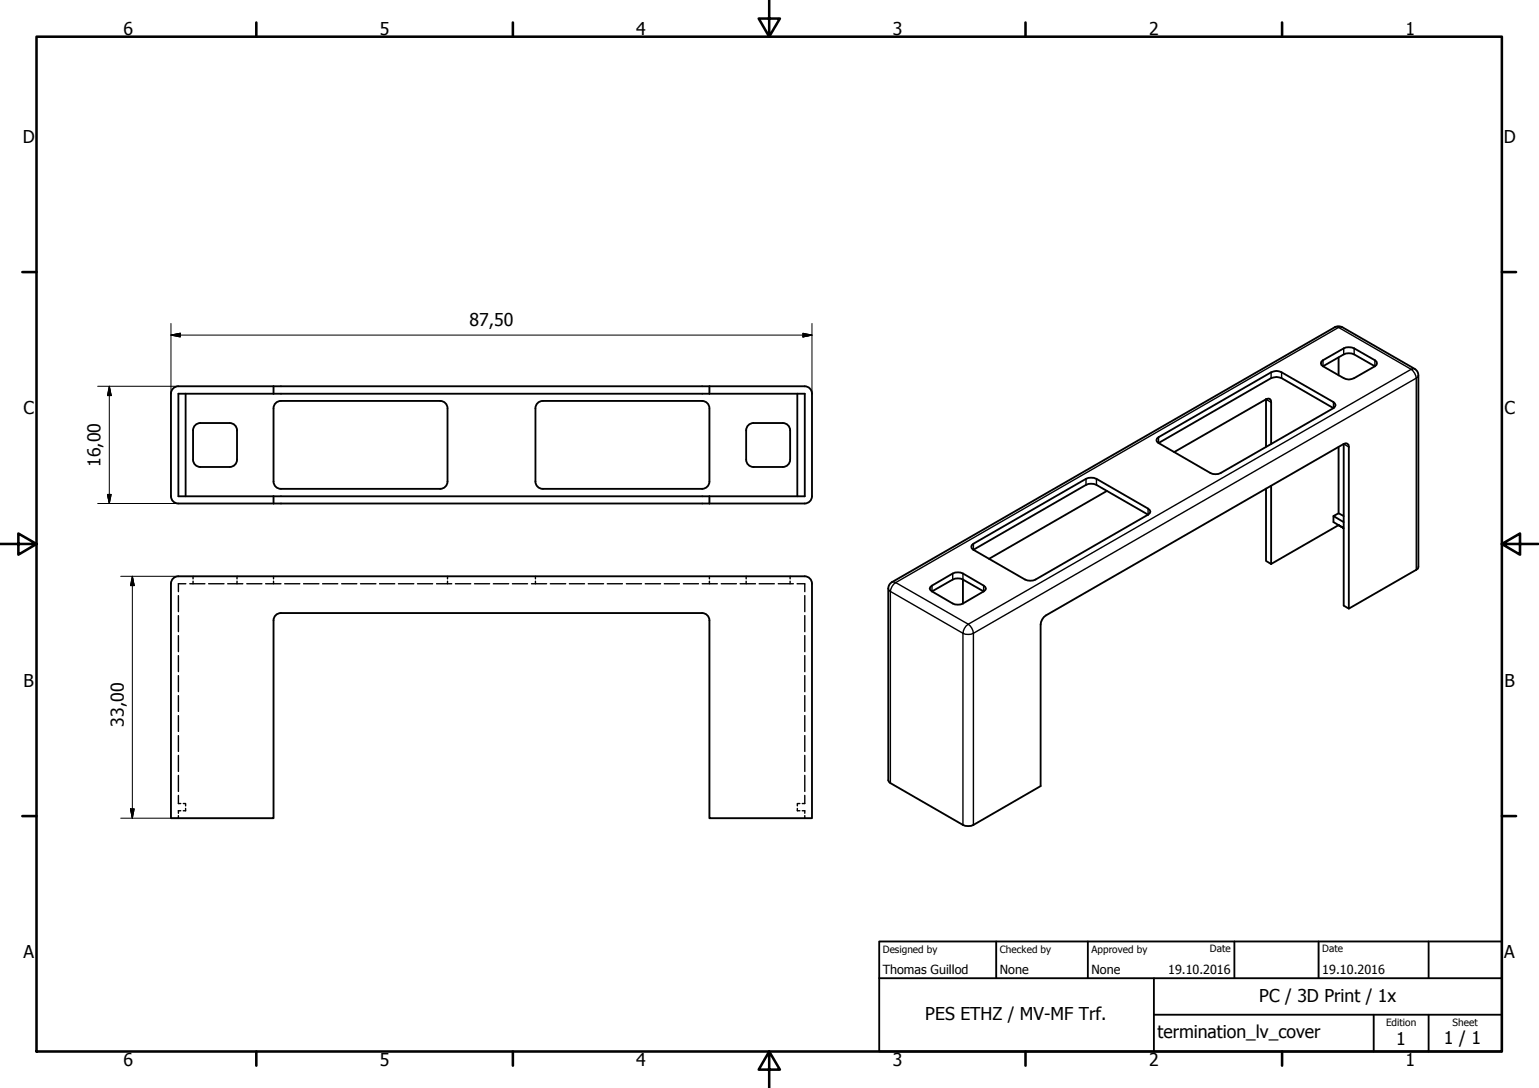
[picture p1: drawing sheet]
<svg xmlns="http://www.w3.org/2000/svg" width="420mm" height="297mm" viewBox="0 0 420 297" stroke-linecap="round" stroke-linejoin="round" font-family="sans-serif">
<!-- layer: Hidden (ISO) -->
<g fill="none" stroke="#000" stroke-width=".38">
<path d="M50.7 159.4h-2v2.1M51.8 159.4h4.1M52.7 157.3v.7M52.7 158.7v.7M57 159.4h4.2M62.2 159.4h4.1M64.7 157.3v.7M64.7 158.7v.7M67.4 159.4h4.1M72.5 159.4h4.2M74.7 157.3v.7M74.7 158.7v.7"/>
<path d="M77.7 159.4h4.2M82.9 159.4h4.2M88.1 159.4h4.1M93.3 159.4h4.1M98.4 159.4h4.2M103.6 159.4h4.2M108.8 159.4h4.2M114 159.4h4.1M119.2 159.4h4.1M122.2 157.3v.7M122.2 158.7v.7M124.3 159.4h4.2"/>
<path d="M129.5 159.4h4.2M134.7 159.4h4.2M139.9 159.4h4.1M145.1 159.4h4.1M146.2 157.3v.7M146.2 158.7v.7M150.2 159.4h4.2M155.4 159.4h4.2M160.6 159.4h4.2M165.8 159.4h4.1M171 159.4h4.1M176.1 159.4h4.2"/>
<path d="M181.4 159.4h4.1M186.6 159.4h4.1M191.7 159.4h4.1M193.7 157.3v.7M193.7 158.7v.7M196.9 159.4h4.1M202.1 159.4h4.1M203.7 157.3v.7M203.7 158.7v.7M207.3 159.4h4.1M212.5 159.4h4.1M215.7 157.3v.7"/>
<path d="M215.7 158.7v.7M217.6 159.4h2.1v2.1M48.7 162.6v4.4M48.7 168.1v4.4M48.7 173.5v4.4M48.7 179v4.4M219.7 162.6v4.4M219.7 168.1v4.4M219.7 173.5v4.4M219.7 179v4.4M48.7 184.5v4.3M48.7 189.9v4.3"/>
<path d="M48.7 195.4v4.3M219.7 184.5v4.3M219.7 189.9v4.3M219.7 195.4v4.3M48.7 200.8v4.4M48.7 206.2v4.4M48.7 211.7v4.4M48.7 217.2v2.2h.6M50 219.4h.7v.6M218.4 219.4h-.7v.6M219.7 217.2v2.2h-.7M219.7 200.8v4.4"/>
<path d="M219.7 206.2v4.4M219.7 211.7v4.4M48.7 222.7v.7M49.3 221.3h-.6v.7M50.7 220.7v.6h-.7M217.7 220.7v.6h.7M219 221.3h.7v.7M219.7 222.7v.7"/>
</g>
<!-- layer: Visible (ISO) -->
<g fill="none" stroke="#000" stroke-width=".51">
<path d="M365.4 97.6v4.9M46.7 107.5v28a2 2 0 0 0 2 2M48.7 105.5a2 2 0 0 0-2 2M48.7 105.5h171a2 2 0 0 1 2 2M48.7 107.5h171v28h-171zM50.7 107.5v28M54.7 115.5h8M54.7 115.5a2 2 0 0 0-2 2v8M62.7 115.5a2 2 0 0 1 2 2v8M74.7 105.5v2M74.7 111.5v20M76.7 109.5a2 2 0 0 0-2 2"/>
<path d="M76.7 109.5h43.5a2 2 0 0 1 2 2M122.2 111.5v20M146.2 111.5v20M148.2 109.5a2 2 0 0 0-2 2M148.2 109.5h43.5M191.7 109.5a2 2 0 0 1 2 2M193.7 105.5v2M193.7 111.5v20M205.7 115.5h8a2 2 0 0 1 2 2v8M205.7 115.5a2 2 0 0 0-2 2v8M217.7 107.5v28M221.7 107.5v28a2 2 0 0 1-2 2h-171"/>
<path d="M347 101.6l-30.7 17.8M347 103.2l-30.7 17.8 14.2 8.1M347 109.8v11.4M349.9 103.2l14.1 8.2-30.8 17.7M349.9 101.6l14.1 8.2M52.7 125.5a2 2 0 0 0 2 2M54.7 127.5h8M64.7 125.5a2 2 0 0 1-2 2M74.7 135.5v2M74.7 131.5a2 2 0 0 0 2 2M122.2 131.5a2 2 0 0 1-2 2h-43.5M146.2 131.5a2 2 0 0 0 2 2"/>
<path d="M148.2 133.5h43.5M193.7 131.5a2 2 0 0 1-2 2M193.7 135.5v2M203.7 125.5a2 2 0 0 0 2 2M215.7 125.5a2 2 0 0 1-2 2h-8M296.5 132.4l-30.8 17.7 14.1 8.1M299.3 132.4l14.1 8.1-30.7 17.7M302.2 134l-32.2 18.6M313.4 138.9l-14.1-8.2a3.4 3.4 0 0 0-2.8 0l-30.8 17.7M345.6 133.4v19.7l1.4 .9M345.6 122v-13l-25.1 14.4M347 132.6v21.4"/>
<path d="M365.4 122v18.1M366.8 121.2l-81.2 46.8a3.3 3.3 0 0 0-1.5 2.5v44.1l-18.4 10.6M366.8 121.2l.6-.2 .5 .1 .3 .4v.5v44.2l18.5-10.6M366.8 121.2v44.1l1.4 .9M48.7 157.3a2 2 0 0 0-2 2v64.1h28v-54.1M48.7 157.3h171a2 2 0 0 1 2 2v64.1h-28v-54.1M260.1 158.2a3.2 3.2 0 0 1 2.8 0v6.6M364 140.9v1.6l2.8 1.7-1.4-.8-18.4 10.6M366.8 140.9l-1.4-.8-1.4 .8 2.8 1.6M76.7 167.4a2 2 0 0 0-2 2M76.7 167.4h115M191.7 167.4a2 2 0 0 1 2 2"/>
<path d="M243.1 213.8l19.8 11.4"/>
</g>
<!-- layer: Visible Narrow (ISO) -->
<g fill="none" stroke="#000" stroke-width=".38">
<path d="M361.2 98.3v1.7M364.4 89.3h2.1M366.8 95.1v1.7M369.7 95.1v1.7M375.3 98.3v1.7M316.3 119.4v1.6M345.6 109l1.4 .8M347 101.6v1.6M349.9 101.6v1.6M364 109.8v1.6M386.2 100.7l-.9 .1a3.6 3.6 0 0 1 1.4 2.4l.4-.3 .1-.4M296.5 130.7v1.7"/>
<path d="M299.3 130.7v1.7M313.4 138.9v1.6M366.8 121.2l1.4 .8M243.5 158.9l1 .2M244.5 159.1a3.4 3.4 0 0 0-1.4 2.4l-.6-.8M244.5 159.1l120.9-69.7 19.9 11.4-120.9 69.6zM254.4 159.9v1.6M260.1 156.6v1.6M262.9 156.6v1.6M265.7 148.4v1.7M268.5 159.9v1.6M386.7 155.6v-52.4l-121 69.7"/>
<path d="M263.8 170.9l.6-.5a3.5 3.5 0 0 1 1.3 2.5 3.4 3.4 0 0 1-2.8 0l.1-.7zM265.7 172.9v52.3M243.1 213.8v-52.3l19.8 11.4v52.3"/>
</g>
<g fill="none" stroke="#000" stroke-width=".51">
<path d="M361.2 100l-.5-.4v-.9l6.1-3.6a3.4 3.4 0 0 1 2.9 0l6.1 3.6v.9l-.5 .4M361.2 100l5.6 3.2a2.87 2.87 0 0 0 2.9 0l5.6-3.2M361.2 100l5.6-3.2a3.4 3.4 0 0 1 2.9 0l5.6 3.2M366.4 89.3l-.8-.2-1.2 .2-120.9 69.6-.6 .6-.4 1.2M366.5 89.3l19.7 11.4M316.3 119.4l-.5 .3-.1 .5 .6 .8M345.6 109l1-.1 .4 .4v.5M347 101.6a2.87 2.87 0 0 1 2.9 0M347 103.2a3.4 3.4 0 0 1 2.9 0M364 109.8l.6 .8-.6 .8M386.2 100.7l.8 .9 .2 .9v52.3l-.1 .4-.4 .4M296.5 132.4a3.4 3.4 0 0 1 2.8 0"/>
<path d="M313.4 138.9l.7 .8-.7 .8M330.5 129.1a3.2 3.2 0 0 0 2.7 0M260.1 158.2l-5.7 3.3M262.9 158.2l5.6 3.3M265.7 148.4l-.4 .4-.1 .5 .1 .4 .4 .4M279.8 158.2a3.4 3.4 0 0 0 2.9 0M242.5 160.7v52.3l.6 .8M254.4 161.5l-.6-.8 .2-.4 6.1-3.7a3.2 3.2 0 0 1 2.8 0l6.1 3.7 .2 .4-.7 .8M254.4 161.5l5.7 3.3a3.2 3.2 0 0 0 2.8 0l5.6-3.3M262.9 225.2a3.4 3.4 0 0 0 2.8 0"/>
</g>
<!-- layer: Visible (ISO) -->
<circle cx="345.6" cy="109" r=".25" fill="#000"/>
<!-- layer: Visible Narrow (ISO) -->
<circle cx="366.8" cy="121.2" r=".25" fill="#000"/>
<!-- layer: Border (ISO) -->
<g fill="none" stroke="#000" stroke-width=".7">
<path d="M10 10h400v277.1h-400zM70 6.1v3.9M140 6.1v3.9M210 0v10l-2.9-4.9h5.8l-2.9 4.9M280 6.1v3.9M350 6.1v3.9M6.1 74.3h3.9M410 74.3h3.9M0 148.5h10l-5-2.8v5.7l5-2.9M410 148.5l5 2.9v-5.7l-5 2.8h10M6.1 222.8h3.9M410 222.8h3.9"/>
<path d="M70 287.1v3.8M140 287.1v3.8M210 287.1l2.9 4.9h-5.8l2.9-4.9v9.9M280 287.1v3.8M350 287.1v3.8"/>
</g>
<!-- layer: Title (ISO) -->
<path d="M240 257h170v30.1h-170zM272 257v10.1M297 257v10.1M337 257v10.1M360 257v10.1M390 257v10.1M240 267.1h170M315 277h95M315 267.1v20M375 277v10.1M390 277v10.1" fill="none" stroke="#000" stroke-width=".51"/>
<!-- layer: Dimension (ISO) -->
<g fill="none" stroke="#000" stroke-width=".27">
<path d="M46.7 91.5l2.5-.5v1zM46.7 91.5h175M46.7 88.3v19.2M219.2 91l2.5 .5-2.5 .5zM221.7 88.3v19.2M26.7 105.5h22M29.8 105.5l.6 2.5h-1.1zM29.8 105.5v32M26.7 137.5h22M29.3 135h1.1l-.6 2.5zM33 157.3h15.7M36.1 157.3l.5 2.6h-1z"/>
<path d="M36.1 157.3v66.1M33 223.4h15.7M35.6 220.8h1l-.5 2.6z"/>
</g>
<path d="M46.7 91.5l2.5-.5zM46.7 91.5l2.5-.5v1zM219.2 92l2.5-.5zM219.2 91l2.5 .5-2.5 .5zM29.8 105.5l.6 2.5zM29.8 105.5l.6 2.5h-1.1zM29.3 135l.5 2.5zM29.3 135h1.1l-.6 2.5zM36.1 157.3l.5 2.6zM36.1 157.3l.5 2.6h-1zM35.6 220.8l.5 2.6zM35.6 220.8h1l-.5 2.6z" fill="#000" stroke="#000" stroke-width=".27"/>
<g font-size="4.8">
<text x="33.7" y="9.6">6</text>
<text x="103.7" y="9.6">5</text>
<text x="173.7" y="9.6">4</text>
<text x="243.7" y="9.6">3</text>
<text x="313.7" y="9.6">2</text>
<text x="383.7" y="9.6">1</text>
<text x="6.2" y="38.9">D</text>
<text x="410.5" y="38.9">D</text>
<text x="128.2" y="89.1">87,50</text>
<text x="6.4" y="113.1">C</text>
<text x="410.7" y="113.1">C</text>
<text x="27.4" y="127.4" transform="rotate(-90 27.4 127.4)">16,00</text>
<text x="6.4" y="187.4">B</text>
<text x="410.7" y="187.4">B</text>
<text x="33.8" y="198.4" transform="rotate(-90 33.8 198.4)">33,00</text>
<text x="6.4" y="261.7">A</text>
<text x="410.7" y="261.7">A</text>
<text x="343.8" y="273.5">PC / 3D Print / 1x</text>
<text x="252.6" y="278.6">PES ETHZ / MV-MF Trf.</text>
<text x="316" y="283.5">termination_lv_cover</text>
<text x="381.2" y="285.3">1</text>
<text x="394.2" y="285">1 / 1</text>
<text x="33.7" y="290.9">6</text>
<text x="103.7" y="290.9">5</text>
<text x="173.7" y="290.9">4</text>
<text x="243.7" y="290.9">3</text>
<text x="313.7" y="290.9">2</text>
<text x="383.7" y="290.9">1</text>
</g>
<g font-size="3.4">
<text x="241" y="266">Thomas Guillod</text>
<text x="273" y="266">None</text>
<text x="298" y="266">None</text>
<text x="318.9" y="266">19.10.2016</text>
<text x="361" y="266">19.10.2016</text>
</g>
<g font-size="2.7">
<text x="241" y="260.1">Designed by</text>
<text x="273" y="260.1">Checked by</text>
<text x="298" y="260.1">Approved by</text>
<text x="330.3" y="260">Date</text>
<text x="361" y="260">Date</text>
<text x="378.4" y="280.1">Edition</text>
<text x="396.6" y="280.1">Sheet</text>
</g>
</svg>
